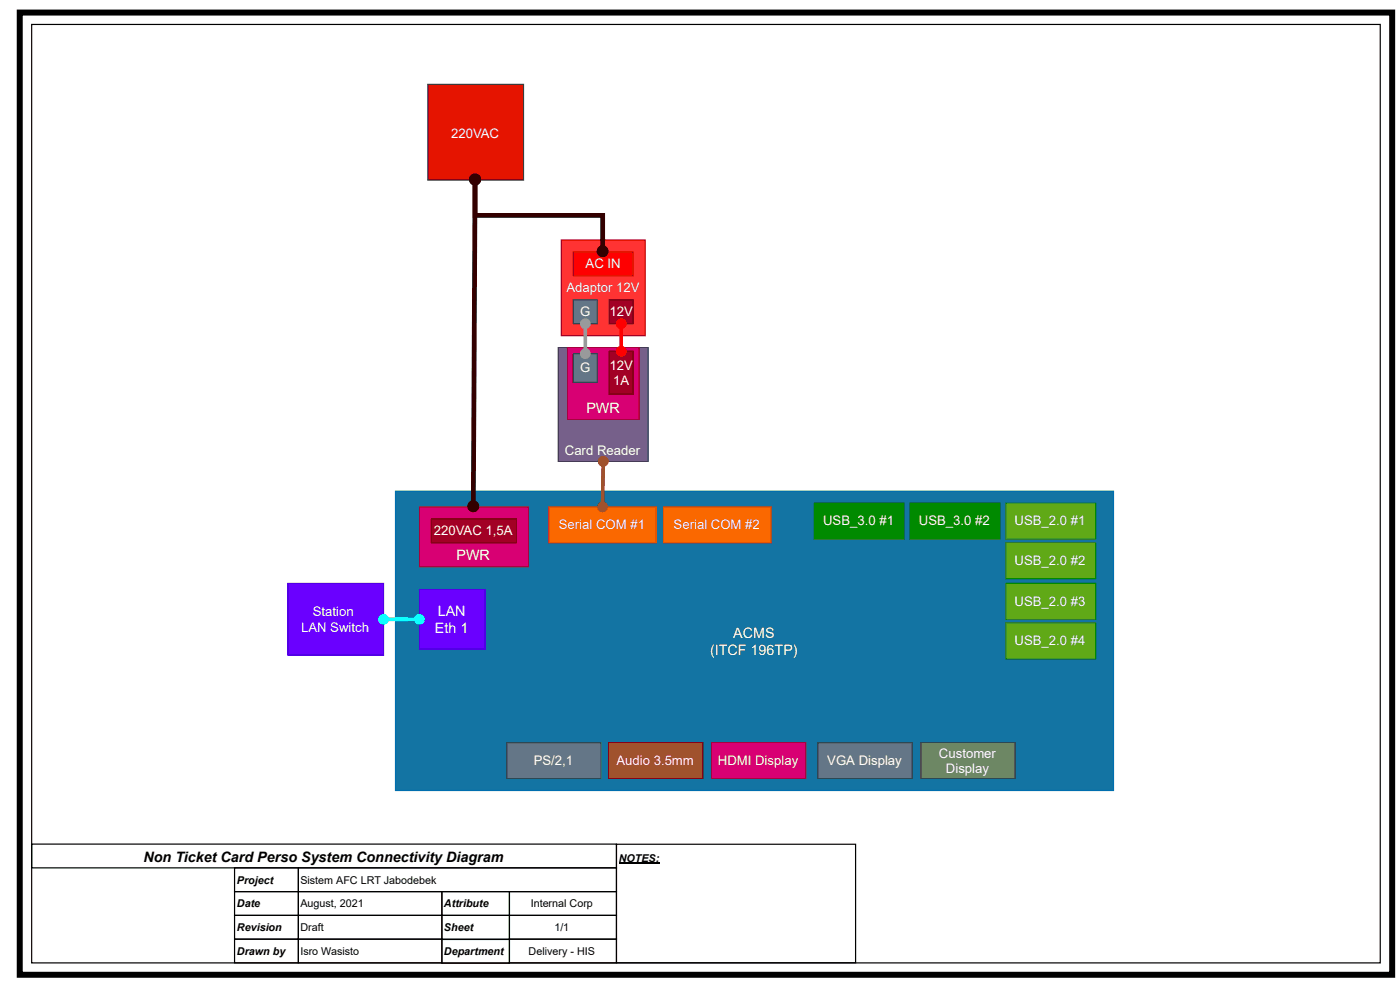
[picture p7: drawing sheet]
<svg xmlns="http://www.w3.org/2000/svg" width="297mm" height="211mm" viewBox="0 0 297 211" stroke-linecap="round" stroke-linejoin="round" font-family="sans-serif">
<g fill="none" stroke="#000" stroke-width=".25">
<path d="M6.7 5.2h286.1v199.1h-286.1zM6.7 179.1h124.1v5h-124.1zM130.8 179.1h50.7v25.1h-50.7zM49.8 184.1h13.5v5h-13.5zM49.8 189.1h13.5v5.1h-13.5zM49.8 194.2h13.5v5h-13.5zM49.8 199.2h13.5v5.1h-13.5zM63.3 184.1h67.5v5h-67.5zM63.3 189.1h30.4v5.1h-30.4zM63.3 194.2h30.4v5h-30.4zM63.3 199.2h30.4v5.1h-30.4zM93.7 194.2h14.4v5h-14.4z"/>
<path d="M93.7 189.1h14.4v5.1h-14.4zM93.7 199.3h14.4v5h-14.4zM108.1 194.2h22.7v5h-22.7zM108.1 189.1h22.7v5.1h-22.7zM108.1 199.2h22.7v5.1h-22.7zM131.3 183.2h8.6"/>
</g>
<path d="M4.2 2.7h291.2v204.1h-291.2z" fill="none" stroke="#000" stroke-width="1.3" stroke-linecap="butt"/>
<path d="M90.8 17.9h20.3v20.3h-20.3z" fill="#e51400"/>
<path d="M90.8 17.9h20.3v20.3h-20.3z" fill="none" stroke="#36393d" stroke-width=".25"/>
<path d="M83.9 104.2h152.3v63.5h-152.3z" fill="#1374a3"/>
<path d="M83.9 104.2h152.3v63.5h-152.3z" fill="none" stroke="#006eaf" stroke-width=".25"/>
<path d="M213.4 106.8h19v7.6h-19z" fill="#60a917"/>
<path d="M213.4 106.8h19v7.6h-19z" fill="none" stroke="#2d7600" stroke-width=".25"/>
<path d="M213.4 115.1h19v7.7h-19z" fill="#60a917"/>
<path d="M213.4 115.1h19v7.7h-19z" fill="none" stroke="#2d7600" stroke-width=".25"/>
<path d="M213.4 123.8h19v7.6h-19z" fill="#60a917"/>
<path d="M213.4 123.8h19v7.6h-19z" fill="none" stroke="#2d7600" stroke-width=".25"/>
<path d="M213.4 132.1h19v7.7h-19z" fill="#60a917"/>
<path d="M213.4 132.1h19v7.7h-19z" fill="none" stroke="#2d7600" stroke-width=".25"/>
<path d="M193.1 106.8h19v7.6h-19z" fill="#008a00"/>
<path d="M193.1 106.8h19v7.6h-19z" fill="none" stroke="#005700" stroke-width=".25"/>
<path d="M89 125h13.9v12.7h-13.9z" fill="#6a00ff"/>
<path d="M89 125h13.9v12.7h-13.9z" fill="none" stroke="#3700cc" stroke-width=".25"/>
<path d="M116.4 107.5h22.9v7.6h-22.9z" fill="#fa6800"/>
<path d="M116.4 107.5h22.9v7.6h-22.9z" fill="none" stroke="#c73500" stroke-width=".25"/>
<path d="M173.5 157.5h20v7.6h-20z" fill="#647687"/>
<path d="M173.5 157.5h20v7.6h-20z" fill="none" stroke="#314354" stroke-width=".25"/>
<path d="M150.9 157.5h20v7.6h-20z" fill="#d80073"/>
<path d="M150.9 157.5h20v7.6h-20z" fill="none" stroke="#a50040" stroke-width=".25"/>
<path d="M129.1 157.5h20v7.6h-20z" fill="#a0522d"/>
<path d="M129.1 157.5h20v7.6h-20z" fill="none" stroke="#6d1f00" stroke-width=".25"/>
<path d="M107.5 157.5h20v7.6h-20z" fill="#647687"/>
<path d="M107.5 157.5h20v7.6h-20z" fill="none" stroke="#314354" stroke-width=".25"/>
<path d="M61.1 123.8h20.3v15.2h-20.3z" fill="#6a00ff"/>
<path d="M61.1 123.8h20.3v15.2h-20.3z" fill="none" stroke="#3700cc" stroke-width=".25"/>
<path d="M82.1 131.4h6.1" fill="none" stroke="#0ff" stroke-width=".76" stroke-linecap="butt"/>
<circle cx="81.4" cy="131.4" r=".76" fill="#0ff"/>
<circle cx="81.4" cy="131.4" r=".76" fill="none" stroke="#0ff" stroke-width=".76" stroke-linecap="butt"/>
<circle cx="89" cy="131.4" r=".76" fill="#0ff"/>
<circle cx="89" cy="131.4" r=".76" fill="none" stroke="#0ff" stroke-width=".76" stroke-linecap="butt"/>
<path d="M140.8 107.5h22.8v7.6h-22.8z" fill="#fa6800"/>
<path d="M140.8 107.5h22.8v7.6h-22.8z" fill="none" stroke="#c73500" stroke-width=".25"/>
<path d="M172.8 106.8h19v7.6h-19z" fill="#008a00"/>
<path d="M172.8 106.8h19v7.6h-19z" fill="none" stroke="#005700" stroke-width=".25"/>
<path d="M195.4 157.5h20v7.6h-20z" fill="#6d8764"/>
<path d="M195.4 157.5h20v7.6h-20z" fill="none" stroke="#314354" stroke-width=".25"/>
<path d="M89 107.5h23.1v12.7h-23.1z" fill="#d80073"/>
<path d="M89 107.5h23.1v12.7h-23.1z" fill="none" stroke="#a50040" stroke-width=".25"/>
<path d="M91.5 110.1h18v5h-18z" fill="#a20025"/>
<path d="M91.5 110.1h18v5h-18z" fill="none" stroke="#6f0000" stroke-width=".25"/>
<path d="M100.8 38.8l-.4 67.8" fill="none" stroke="#300" stroke-width="1" stroke-linecap="butt"/>
<circle cx="100.8" cy="38.1" r=".76" fill="#300"/>
<circle cx="100.8" cy="38.1" r=".76" fill="none" stroke="#300" stroke-width="1" stroke-linecap="butt"/>
<circle cx="100.4" cy="107.4" r=".76" fill="#300"/>
<circle cx="100.4" cy="107.4" r=".76" fill="none" stroke="#300" stroke-width="1" stroke-linecap="butt"/>
<path d="M118.4 73.8h19.1v24.1h-19.1z" fill="#76608a"/>
<path d="M118.4 73.8h19.1v24.1h-19.1z" fill="none" stroke="#432d57" stroke-width=".25"/>
<path d="M120.4 73.8h15.2v15.2h-15.2z" fill="#d80073"/>
<path d="M120.4 73.8h15.2v15.2h-15.2z" fill="none" stroke="#a50040" stroke-width=".25"/>
<path d="M121.6 75h5.1v6.1h-5.1z" fill="#647687"/>
<path d="M121.6 75h5.1v6.1h-5.1z" fill="none" stroke="#314354" stroke-width=".25"/>
<path d="M129.2 74.5h5.1v9.2h-5.1z" fill="#a20025"/>
<path d="M129.2 74.5h5.1v9.2h-5.1z" fill="none" stroke="#6f0000" stroke-width=".25"/>
<path d="M128 98.6l-.2 8.2" fill="none" stroke="#994c00" stroke-width=".76" stroke-linecap="butt"/>
<circle cx="128" cy="97.9" r=".76" fill="#994c00"/>
<circle cx="128" cy="97.9" r=".76" fill="none" stroke="#994c00" stroke-width=".76" stroke-linecap="butt"/>
<circle cx="127.8" cy="107.5" r=".76" fill="#994c00"/>
<circle cx="127.8" cy="107.5" r=".76" fill="none" stroke="#994c00" stroke-width=".76" stroke-linecap="butt"/>
<path d="M119.1 50.9h17.8v20.3h-17.8z" fill="#f33"/>
<path d="M119.1 50.9h17.8v20.3h-17.8z" fill="none" stroke="#b20000" stroke-width=".25"/>
<path d="M129.2 63.6h5.1v5.1h-5.1z" fill="#a20025"/>
<path d="M129.2 63.6h5.1v5.1h-5.1z" fill="none" stroke="#6f0000" stroke-width=".25"/>
<path d="M121.6 63.6h5.1v5.1h-5.1z" fill="#647687"/>
<path d="M121.6 63.6h5.1v5.1h-5.1z" fill="none" stroke="#314354" stroke-width=".25"/>
<path d="M121.6 53.4h12.7v5.1h-12.7z" fill="#f00"/>
<path d="M121.6 53.4h12.7v5.1h-12.7z" fill="none" stroke="#b20000" stroke-width=".25"/>
<path d="M124.2 69.4v4.9" fill="none" stroke="#999" stroke-width=".76" stroke-linecap="butt"/>
<circle cx="124.2" cy="68.7" r=".76" fill="#999"/>
<circle cx="124.2" cy="68.7" r=".76" fill="none" stroke="#999" stroke-width=".76" stroke-linecap="butt"/>
<circle cx="124.2" cy="75" r=".76" fill="#999"/>
<circle cx="124.2" cy="75" r=".76" fill="none" stroke="#999" stroke-width=".76" stroke-linecap="butt"/>
<path d="M131.8 69.4v4.4" fill="none" stroke="#f00" stroke-width=".76" stroke-linecap="butt"/>
<circle cx="131.8" cy="68.7" r=".76" fill="#f00"/>
<circle cx="131.8" cy="68.7" r=".76" fill="none" stroke="#f00" stroke-width=".76" stroke-linecap="butt"/>
<circle cx="131.8" cy="74.5" r=".76" fill="#f00"/>
<circle cx="131.8" cy="74.5" r=".76" fill="none" stroke="#f00" stroke-width=".76" stroke-linecap="butt"/>
<path d="M100.8 38.8v6.9h27.1v6.9" fill="none" stroke="#300" stroke-width="1" stroke-linecap="butt"/>
<circle cx="100.8" cy="38.1" r=".76" fill="#300"/>
<circle cx="100.8" cy="38.1" r=".76" fill="none" stroke="#300" stroke-width="1" stroke-linecap="butt"/>
<circle cx="127.9" cy="53.3" r=".76" fill="#300"/>
<circle cx="127.9" cy="53.3" r=".76" fill="none" stroke="#300" stroke-width="1" stroke-linecap="butt"/>
<g font-size="3" fill="#fff">
<text x="124.4" y="87.6">PWR</text>
<text x="96.9" y="118.8">PWR</text>
<text x="92.9" y="130.7">LAN</text>
<text x="92.3" y="134.3">Eth 1</text>
<text x="155.5" y="135.3">ACMS</text>
<text x="150.6" y="138.9">(ITCF 196TP)</text>
</g>
<text font-size="3" x="30.4" y="182.8">Non Ticket Card Perso System Connectivity Diagram</text>
<g font-size="2.8" fill="#fff">
<text x="95.7" y="29.2">220VAC</text>
<text x="124.2" y="56.9">AC IN</text>
<text x="120.2" y="61.9">Adaptor 12V</text>
<text x="123.1" y="67">G</text>
<text x="129.3" y="67">12V</text>
<text x="123.1" y="79">G</text>
<text x="129.3" y="78.4">12V</text>
<text x="130.1" y="81.7">1A</text>
<text x="119.8" y="96.5">Card Reader</text>
<text x="92.1" y="113.5">220VAC 1,5A</text>
<text x="118.5" y="112.2">Serial COM #1</text>
<text x="142.9" y="112.2">Serial COM #2</text>
<text x="174.6" y="111.5">USB_3.0 #1</text>
<text x="194.9" y="111.5">USB_3.0 #2</text>
<text x="215.2" y="111.5">USB_2.0 #1</text>
<text x="215.2" y="119.8">USB_2.0 #2</text>
<text x="66.3" y="130.7">Station</text>
<text x="215.2" y="128.5">USB_2.0 #3</text>
<text x="63.9" y="134">LAN Switch</text>
<text x="215.2" y="136.8">USB_2.0 #4</text>
<text x="199.2" y="160.7">Customer</text>
<text x="113.2" y="162.2">PS/2,1</text>
<text x="130.8" y="162.2">Audio 3.5mm</text>
<text x="152.3" y="162.2">HDMI Display</text>
<text x="175.5" y="162.2">VGA Display</text>
<text x="200.7" y="164">Display</text>
</g>
<g font-size="2.3">
<text x="131.3" y="182.8">NOTES:</text>
<text x="50.3" y="187.6">Project</text>
<text x="63.7" y="187.6">Sistem AFC LRT Jabodebek</text>
<text x="50.3" y="192.4">Date</text>
<text x="50.3" y="197.5">Revision</text>
<text x="63.7" y="192.4">August, 2021</text>
<text x="63.7" y="197.5">Draft</text>
<text x="94.2" y="197.5">Sheet</text>
<text x="94.2" y="192.4">Attribute</text>
<text x="112.6" y="192.4">Internal Corp</text>
<text x="117.6" y="197.5">1/1</text>
<text x="50.3" y="202.6">Drawn by</text>
<text x="63.7" y="202.6">Isro Wasisto</text>
<text x="94.2" y="202.6">Department</text>
<text x="112.1" y="202.6">Delivery - HIS</text>
</g>
</svg>
